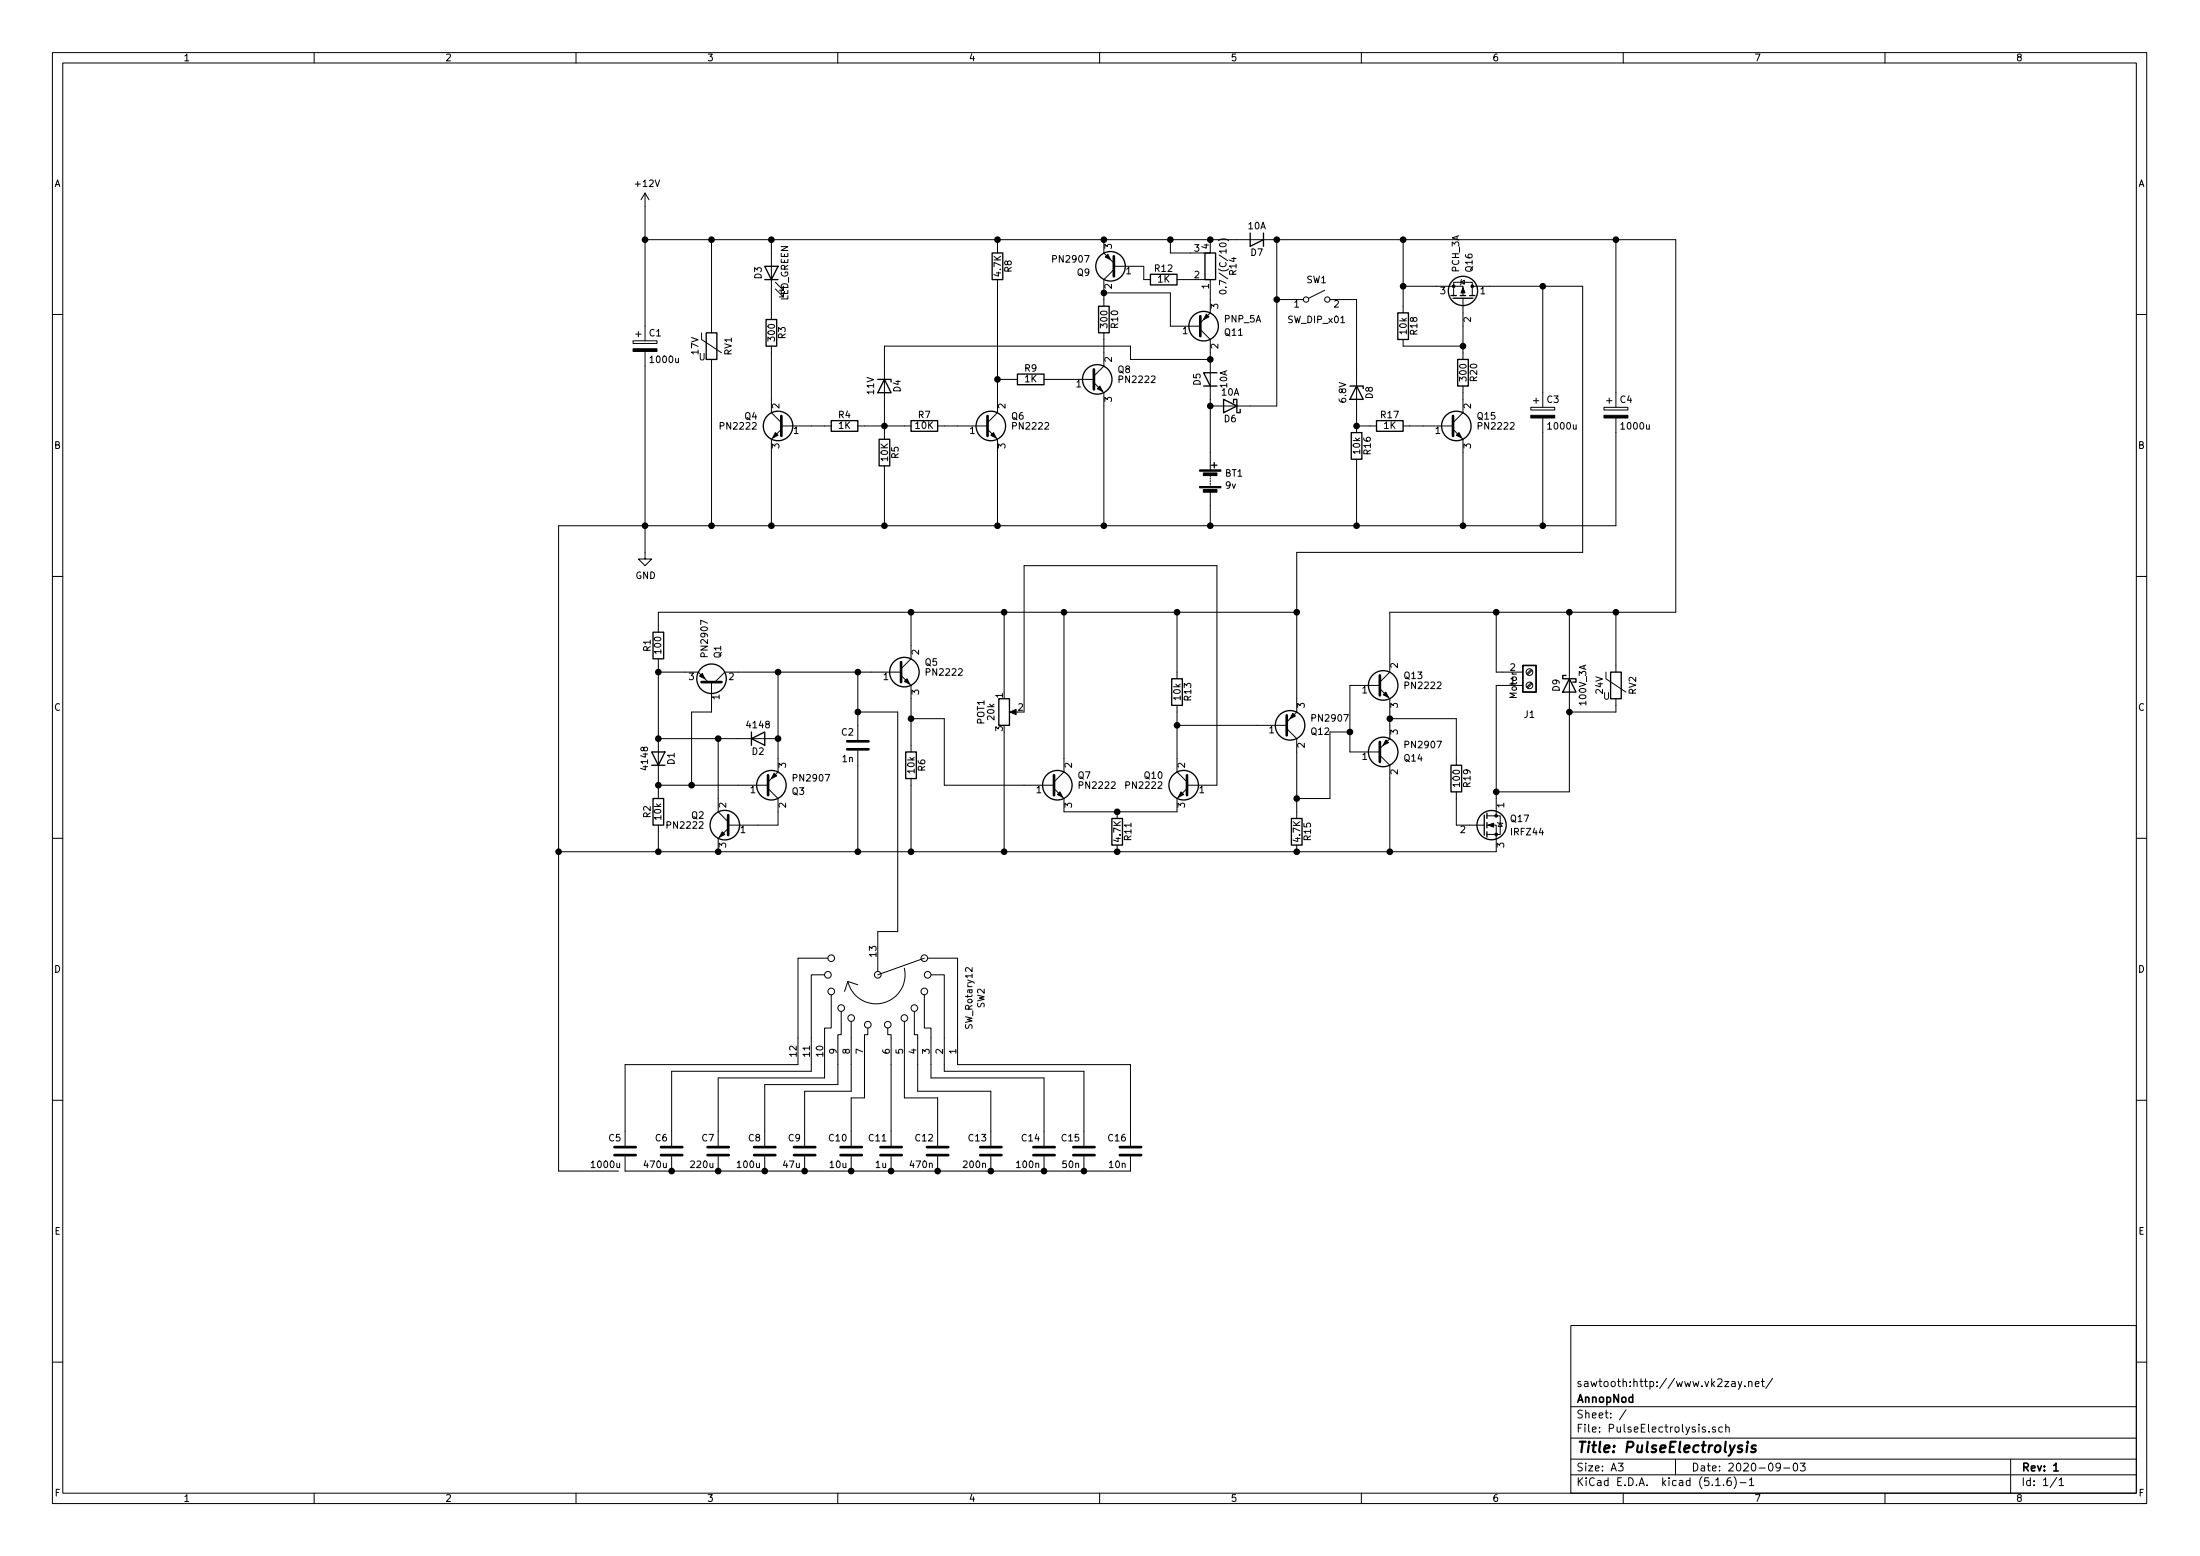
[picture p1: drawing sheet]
EESchema Schematic File Version 4
EELAYER 30 0
EELAYER END
$Descr A3 16535 11693
encoding utf-8
Sheet 1 1
Title "PulseElectrolysis"
Date "2020-09-03"
Rev "1"
Comp "AnnopNod"
Comment1 "sawtooth:http://www.vk2zay.net/"
Comment2 ""
Comment3 ""
Comment4 ""
$EndDescr
$Comp
L Device:Q_NMOS_DGS Q17
U 1 1
P 11150 6200
F 0 "Q17" H 11350 6250 50  0000 L CNN
F 1 "IRFZ44" H 11350 6150 50  0000 L CNN
F 2 "" H 11350 6300 50  0000 C CNN
F 3 "" H 11150 6200 50  0000 C CNN
	1    11150 6200
	1    0    0    -1  
$EndComp
$Comp
L Device:Q_NPN_BCE Q13
U 1 1
P 10350 5150
F 0 "Q13" H 10550 5225 50  0000 L CNN
F 1 "PN2222" H 10550 5150 50  0000 L CNN
F 2 "" H 10550 5075 50  0000 L CIN
F 3 "" H 10350 5150 50  0000 L CNN
	1    10350 5150
	1    0    0    -1  
$EndComp
$Comp
L Device:Q_PNP_BCE Q14
U 1 1
P 10350 5650
F 0 "Q14" H 10550 5700 50  0000 L CNN
F 1 "PN2907" H 10550 5600 50  0000 L CNN
F 2 "" H 10550 5750 50  0000 C CNN
F 3 "" H 10350 5650 50  0000 C CNN
	1    10350 5650
	1    0    0    1   
$EndComp
Wire Wire Line
	10450 4600 10450 4950
Wire Wire Line
	10450 6400 10450 5850
Wire Wire Line
	10450 5350 10450 5400
$Comp
L Device:R R19
U 1 1
P 10950 5850
F 0 "R19" V 11030 5850 50  0000 C CNN
F 1 "100" V 10950 5850 50  0000 C CNN
F 2 "" V 10880 5850 50  0000 C CNN
F 3 "" H 10950 5850 50  0000 C CNN
	1    10950 5850
	1    0    0    -1  
$EndComp
Wire Wire Line
	10450 5400 10950 5400
Wire Wire Line
	10950 5400 10950 5700
Connection ~ 10450 5400
Wire Wire Line
	10950 6000 10950 6200
Wire Wire Line
	11800 5300 11800 5350
Wire Wire Line
	11800 5950 11250 5950
Connection ~ 11250 5950
$Comp
L Device:Varistor RV2
U 1 1
P 12150 5150
F 0 "RV2" V 12275 5150 50  0000 C CNN
F 1 "24V" V 12025 5150 50  0000 C CNN
F 2 "" V 12080 5150 50  0000 C CNN
F 3 "" H 12150 5150 50  0000 C CNN
	1    12150 5150
	1    0    0    -1  
$EndComp
$Comp
L Device:D_Schottky D9
U 1 1
P 11800 5150
F 0 "D9" H 11800 5250 50  0000 C CNN
F 1 "100V_3A" H 11800 5050 50  0000 C CNN
F 2 "" H 11800 5150 50  0000 C CNN
F 3 "" H 11800 5150 50  0000 C CNN
	1    11800 5150
	0    -1   1    0   
$EndComp
Wire Wire Line
	11800 4600 11800 5000
Connection ~ 11250 4600
Wire Wire Line
	12150 4600 12150 5000
Connection ~ 11800 4600
Wire Wire Line
	12150 5300 12150 5350
Wire Wire Line
	12150 5350 11800 5350
Connection ~ 11800 5350
Wire Wire Line
	10150 5150 10150 5500
Wire Wire Line
	10450 6400 11250 6400
Wire Wire Line
	10450 5400 10450 5450
Wire Wire Line
	10450 4600 11250 4600
Wire Wire Line
	11250 5950 11250 6000
Wire Wire Line
	11250 4600 11800 4600
Wire Wire Line
	11800 4600 12150 4600
Wire Wire Line
	11800 5350 11800 5950
$Comp
L Connector:Screw_Terminal_01x02 J1
U 1 1
P 11500 5150
F 0 "J1" H 11500 5400 50  0000 C TNN
F 1 "Motor" V 11350 5150 50  0000 C TNN
F 2 "" H 11500 4925 50  0001 C CNN
F 3 "" H 11475 5150 50  0001 C CNN
	1    11500 5150
	1    0    0    1   
$EndComp
Wire Wire Line
	11300 5050 11250 5050
Wire Wire Line
	11250 4600 11250 5050
Wire Wire Line
	11300 5150 11250 5150
Connection ~ 4950 5550
Wire Wire Line
	9750 4600 8850 4600
Wire Wire Line
	9750 6400 8400 6400
Wire Wire Line
	6850 5400 6850 5600
Wire Wire Line
	8850 4600 8000 4600
Wire Wire Line
	8000 4600 7550 4600
Wire Wire Line
	7550 4600 6850 4600
Wire Wire Line
	8400 6400 7550 6400
Wire Wire Line
	7550 6400 6850 6400
Wire Wire Line
	6850 6400 6450 6400
Wire Wire Line
	6850 4600 4950 4600
Wire Wire Line
	6450 5050 5850 5050
Wire Wire Line
	6450 6400 5400 6400
Wire Wire Line
	5400 6400 4950 6400
Wire Wire Line
	5850 5050 5550 5050
Wire Wire Line
	5200 5900 4950 5900
Wire Wire Line
	5400 5550 4950 5550
Wire Wire Line
	4950 5900 4950 5950
Wire Wire Line
	5850 5550 5850 5700
Wire Wire Line
	4950 5050 4950 5000
Wire Wire Line
	9750 6000 9750 6100
Wire Wire Line
	8400 6100 8000 6100
Wire Wire Line
	8850 5450 8850 5700
Connection ~ 6850 5400
Wire Wire Line
	6850 5400 7100 5400
Connection ~ 8850 4600
Connection ~ 8000 4600
Connection ~ 7550 4600
Connection ~ 8400 6400
Connection ~ 7550 6400
Connection ~ 6850 6400
Wire Wire Line
	7550 5500 7550 6400
Connection ~ 6850 4600
Wire Wire Line
	7550 4600 7550 5200
Connection ~ 6450 5050
Wire Wire Line
	6850 5900 6850 6400
Wire Wire Line
	6850 5250 6850 5400
Wire Wire Line
	6850 4600 6850 4850
Wire Wire Line
	6450 5450 6450 5350
Wire Wire Line
	6550 5050 6450 5050
Connection ~ 6450 6400
Wire Wire Line
	4950 4600 4950 4700
Connection ~ 5400 6400
Wire Wire Line
	6450 6400 6450 5750
Connection ~ 5850 5050
Connection ~ 5200 5900
Wire Wire Line
	5200 5350 5200 5900
Wire Wire Line
	5350 5350 5200 5350
Connection ~ 5400 5550
Wire Wire Line
	5400 6000 5400 5550
Wire Wire Line
	4950 6400 4950 6250
Connection ~ 4950 5900
Wire Wire Line
	5550 5900 5200 5900
Wire Wire Line
	5550 5550 5400 5550
Connection ~ 5850 5550
Wire Wire Line
	5850 5050 5850 5550
Wire Wire Line
	5850 6200 5700 6200
Wire Wire Line
	5850 6100 5850 6200
Wire Wire Line
	4950 5850 4950 5900
Connection ~ 4950 5050
Wire Wire Line
	4950 5050 5150 5050
Wire Wire Line
	4950 5550 4950 5050
Wire Wire Line
	8000 4600 8000 5700
Wire Wire Line
	8850 4600 8850 5050
Wire Wire Line
	9750 4600 9750 5250
Connection ~ 9750 6000
Wire Wire Line
	9750 5650 9750 6000
Connection ~ 8400 6100
Wire Wire Line
	8850 6100 8400 6100
Connection ~ 8850 5450
Wire Wire Line
	9450 5450 8850 5450
Wire Wire Line
	8850 5350 8850 5450
$Comp
L Device:R R6
U 1 1
P 6850 5750
F 0 "R6" V 6930 5750 50  0000 C CNN
F 1 "10k" V 6850 5750 50  0000 C CNN
F 2 "" V 6780 5750 50  0000 C CNN
F 3 "" H 6850 5750 50  0000 C CNN
	1    6850 5750
	1    0    0    -1  
$EndComp
$Comp
L Device:Q_NPN_BCE Q5
U 1 1
P 6750 5050
F 0 "Q5" H 6950 5125 50  0000 L CNN
F 1 "PN2222" H 6950 5050 50  0000 L CNN
F 2 "" H 6950 4975 50  0000 L CIN
F 3 "" H 6750 5050 50  0000 L CNN
	1    6750 5050
	1    0    0    -1  
$EndComp
$Comp
L Device:R R15
U 1 1
P 9750 6250
F 0 "R15" V 9830 6250 50  0000 C CNN
F 1 "4.7K" V 9750 6250 50  0000 C CNN
F 2 "" V 9680 6250 50  0000 C CNN
F 3 "" H 9750 6250 50  0000 C CNN
	1    9750 6250
	1    0    0    -1  
$EndComp
$Comp
L Device:Q_PNP_BCE Q12
U 1 1
P 9650 5450
F 0 "Q12" H 9850 5500 50  0000 L CNN
F 1 "PN2907" H 9850 5400 50  0000 L CNN
F 2 "" H 9850 5550 50  0000 C CNN
F 3 "" H 9650 5450 50  0000 C CNN
	1    9650 5450
	1    0    0    1   
$EndComp
$Comp
L Device:R R13
U 1 1
P 8850 5200
F 0 "R13" V 8930 5200 50  0000 C CNN
F 1 "10k" V 8850 5200 50  0000 C CNN
F 2 "" V 8780 5200 50  0000 C CNN
F 3 "" H 8850 5200 50  0000 C CNN
	1    8850 5200
	1    0    0    -1  
$EndComp
$Comp
L Device:Q_NPN_BCE Q10
U 1 1
P 8950 5900
F 0 "Q10" H 9150 5975 50  0000 L CNN
F 1 "PN2222" H 9150 5900 50  0000 L CNN
F 2 "" H 9150 5825 50  0000 L CIN
F 3 "" H 8950 5900 50  0000 L CNN
	1    8950 5900
	-1   0    0    -1  
$EndComp
$Comp
L Device:R R11
U 1 1
P 8400 6250
F 0 "R11" V 8480 6250 50  0000 C CNN
F 1 "4.7K" V 8400 6250 50  0000 C CNN
F 2 "" V 8330 6250 50  0000 C CNN
F 3 "" H 8400 6250 50  0000 C CNN
	1    8400 6250
	1    0    0    -1  
$EndComp
$Comp
L Device:Q_NPN_BCE Q7
U 1 1
P 7900 5900
F 0 "Q7" H 8100 5975 50  0000 L CNN
F 1 "PN2222" H 8100 5900 50  0000 L CNN
F 2 "" H 8100 5825 50  0000 L CIN
F 3 "" H 7900 5900 50  0000 L CNN
	1    7900 5900
	1    0    0    -1  
$EndComp
$Comp
L Device:R_POT POT1
U 1 1
P 7550 5350
F 0 "POT1" V 7375 5350 50  0000 C CNN
F 1 "20k" V 7450 5350 50  0000 C CNN
F 2 "" H 7550 5350 50  0000 C CNN
F 3 "" H 7550 5350 50  0000 C CNN
	1    7550 5350
	1    0    0    -1  
$EndComp
$Comp
L Device:C C2
U 1 1
P 6450 5600
F 0 "C2" H 6475 5700 50  0000 L CNN
F 1 "1n" H 6475 5500 50  0000 L CNN
F 2 "" H 6488 5450 50  0000 C CNN
F 3 "" H 6450 5600 50  0000 C CNN
	1    6450 5600
	-1   0    0    -1  
$EndComp
$Comp
L Device:Q_PNP_BCE Q1
U 1 1
P 5350 5150
F 0 "Q1" H 5550 5200 50  0000 L CNN
F 1 "PN2907" H 5550 5100 50  0000 L CNN
F 2 "" H 5550 5250 50  0000 C CNN
F 3 "" H 5350 5150 50  0000 C CNN
	1    5350 5150
	0    1    -1   0   
$EndComp
$Comp
L Device:R R2
U 1 1
P 4950 6100
F 0 "R2" V 5030 6100 50  0000 C CNN
F 1 "10k" V 4950 6100 50  0000 C CNN
F 2 "" V 4880 6100 50  0000 C CNN
F 3 "" H 4950 6100 50  0000 C CNN
	1    4950 6100
	-1   0    0    -1  
$EndComp
$Comp
L Device:D D1
U 1 1
P 4950 5700
F 0 "D1" H 4950 5800 50  0000 C CNN
F 1 "4148" H 4950 5600 50  0000 C CNN
F 2 "" H 4950 5700 50  0000 C CNN
F 3 "" H 4950 5700 50  0000 C CNN
	1    4950 5700
	0    1    -1   0   
$EndComp
$Comp
L Device:D D2
U 1 1
P 5700 5550
F 0 "D2" H 5700 5650 50  0000 C CNN
F 1 "4148" H 5700 5450 50  0000 C CNN
F 2 "" H 5700 5550 50  0000 C CNN
F 3 "" H 5700 5550 50  0000 C CNN
	1    5700 5550
	1    0    0    1   
$EndComp
$Comp
L Device:Q_NPN_BCE Q2
U 1 1
P 5500 6200
F 0 "Q2" H 5700 6275 50  0000 L CNN
F 1 "PN2222" H 5700 6200 50  0000 L CNN
F 2 "" H 5700 6125 50  0000 L CIN
F 3 "" H 5500 6200 50  0000 L CNN
	1    5500 6200
	-1   0    0    -1  
$EndComp
$Comp
L Device:Q_PNP_BCE Q3
U 1 1
P 5750 5900
F 0 "Q3" H 5950 5950 50  0000 L CNN
F 1 "PN2907" H 5950 5850 50  0000 L CNN
F 2 "" H 5950 6000 50  0000 C CNN
F 3 "" H 5750 5900 50  0000 C CNN
	1    5750 5900
	1    0    0    1   
$EndComp
$Comp
L Device:R R1
U 1 1
P 4950 4850
F 0 "R1" V 5030 4850 50  0000 C CNN
F 1 "100" V 4950 4850 50  0000 C CNN
F 2 "" V 4880 4850 50  0000 C CNN
F 3 "" H 4950 4850 50  0000 C CNN
	1    4950 4850
	-1   0    0    -1  
$EndComp
Wire Wire Line
	7100 5400 7100 5900
Wire Wire Line
	7100 5900 7700 5900
Wire Wire Line
	7700 5350 7700 4250
Wire Wire Line
	7700 4250 9150 4250
Wire Wire Line
	9150 4250 9150 5900
Wire Wire Line
	10450 6400 9750 6400
Connection ~ 10450 6400
Connection ~ 9750 6400
Wire Wire Line
	10150 5500 10000 5500
Wire Wire Line
	10000 5500 10000 6000
Wire Wire Line
	9750 6000 10000 6000
Connection ~ 10150 5500
Wire Wire Line
	10150 5500 10150 5650
Wire Wire Line
	11250 5150 11250 5950
$Comp
L Device:CP C1
U 1 1
P 4850 2600
F 0 "C1" H 4875 2700 50  0000 L CNN
F 1 "1000u" H 4875 2500 50  0000 L CNN
F 2 "" H 4888 2450 50  0000 C CNN
F 3 "" H 4850 2600 50  0000 C CNN
	1    4850 2600
	1    0    0    -1  
$EndComp
$Comp
L Device:Varistor RV1
U 1 1
P 5350 2600
F 0 "RV1" V 5475 2600 50  0000 C CNN
F 1 "17V" V 5225 2600 50  0000 C CNN
F 2 "" V 5280 2600 50  0000 C CNN
F 3 "" H 5350 2600 50  0000 C CNN
	1    5350 2600
	1    0    0    -1  
$EndComp
$Comp
L Device:LED D3
U 1 1
P 5800 2050
F 0 "D3" H 5800 2150 50  0000 C CNN
F 1 "LED_GREEN" H 5800 1950 50  0000 C CNN
F 2 "" H 5800 2050 50  0000 C CNN
F 3 "" H 5800 2050 50  0000 C CNN
	1    5800 2050
	0    -1   -1   0   
$EndComp
$Comp
L Device:R R3
U 1 1
P 5800 2500
F 0 "R3" V 5880 2500 50  0000 C CNN
F 1 "300" V 5800 2500 50  0000 C CNN
F 2 "" V 5730 2500 50  0000 C CNN
F 3 "" H 5800 2500 50  0000 C CNN
	1    5800 2500
	1    0    0    -1  
$EndComp
$Comp
L Device:Q_NPN_BCE Q4
U 1 1
P 5900 3200
F 0 "Q4" H 6100 3275 50  0000 L CNN
F 1 "PN2222" H 6100 3200 50  0000 L CNN
F 2 "" H 6100 3125 50  0000 L CIN
F 3 "" H 5900 3200 50  0000 L CNN
	1    5900 3200
	-1   0    0    -1  
$EndComp
$Comp
L Device:R R4
U 1 1
P 6350 3200
F 0 "R4" V 6430 3200 50  0000 C CNN
F 1 "1K" V 6350 3200 50  0000 C CNN
F 2 "" V 6280 3200 50  0000 C CNN
F 3 "" H 6350 3200 50  0000 C CNN
	1    6350 3200
	0    -1   -1   0   
$EndComp
$Comp
L Device:R R5
U 1 1
P 6650 3400
F 0 "R5" V 6730 3400 50  0000 C CNN
F 1 "10K" V 6650 3400 50  0000 C CNN
F 2 "" V 6580 3400 50  0000 C CNN
F 3 "" H 6650 3400 50  0000 C CNN
	1    6650 3400
	1    0    0    -1  
$EndComp
$Comp
L Device:R R7
U 1 1
P 6950 3200
F 0 "R7" V 7030 3200 50  0000 C CNN
F 1 "10K" V 6950 3200 50  0000 C CNN
F 2 "" V 6880 3200 50  0000 C CNN
F 3 "" H 6950 3200 50  0000 C CNN
	1    6950 3200
	0    -1   -1   0   
$EndComp
$Comp
L Device:Q_NPN_BCE Q6
U 1 1
P 7400 3200
F 0 "Q6" H 7600 3275 50  0000 L CNN
F 1 "PN2222" H 7600 3200 50  0000 L CNN
F 2 "" H 7600 3125 50  0000 L CIN
F 3 "" H 7400 3200 50  0000 L CNN
	1    7400 3200
	1    0    0    -1  
$EndComp
$Comp
L Device:D_Zener D4
U 1 1
P 6650 2900
F 0 "D4" H 6650 3000 50  0000 C CNN
F 1 "11V" H 6650 2800 50  0000 C CNN
F 2 "" H 6650 2900 50  0000 C CNN
F 3 "" H 6650 2900 50  0000 C CNN
	1    6650 2900
	0    1    1    0   
$EndComp
$Comp
L Device:R R8
U 1 1
P 7500 2000
F 0 "R8" V 7580 2000 50  0000 C CNN
F 1 "4.7K" V 7500 2000 50  0000 C CNN
F 2 "" V 7430 2000 50  0000 C CNN
F 3 "" H 7500 2000 50  0000 C CNN
	1    7500 2000
	1    0    0    -1  
$EndComp
$Comp
L Device:R R9
U 1 1
P 7750 2850
F 0 "R9" V 7830 2850 50  0000 C CNN
F 1 "1K" V 7750 2850 50  0000 C CNN
F 2 "" V 7680 2850 50  0000 C CNN
F 3 "" H 7750 2850 50  0000 C CNN
	1    7750 2850
	0    -1   -1   0   
$EndComp
$Comp
L Device:Q_NPN_BCE Q8
U 1 1
P 8200 2850
F 0 "Q8" H 8400 2925 50  0000 L CNN
F 1 "PN2222" H 8400 2850 50  0000 L CNN
F 2 "" H 8400 2775 50  0000 L CIN
F 3 "" H 8200 2850 50  0000 L CNN
	1    8200 2850
	1    0    0    -1  
$EndComp
$Comp
L Device:R R10
U 1 1
P 8300 2400
F 0 "R10" V 8380 2400 50  0000 C CNN
F 1 "300" V 8300 2400 50  0000 C CNN
F 2 "" V 8230 2400 50  0000 C CNN
F 3 "" H 8300 2400 50  0000 C CNN
	1    8300 2400
	1    0    0    -1  
$EndComp
$Comp
L Device:Q_PNP_BCE Q9
U 1 1
P 8400 2000
F 0 "Q9" H 8600 2050 50  0000 L CNN
F 1 "PN2907" H 8600 1950 50  0000 L CNN
F 2 "" H 8600 2100 50  0000 C CNN
F 3 "" H 8400 2000 50  0000 C CNN
	1    8400 2000
	-1   0    0    1   
$EndComp
$Comp
L Device:R_Shunt R14
U 1 1
P 9100 2000
F 0 "R14" V 8925 2000 50  0000 C CNN
F 1 "0.7/(C/10)" V 9000 2000 50  0000 C CNN
F 2 "" V 9030 2000 50  0000 C CNN
F 3 "" H 9100 2000 50  0000 C CNN
	1    9100 2000
	-1   0    0    1   
$EndComp
$Comp
L Device:R R12
U 1 1
P 8750 2100
F 0 "R12" V 8830 2100 50  0000 C CNN
F 1 "1K" V 8750 2100 50  0000 C CNN
F 2 "" V 8680 2100 50  0000 C CNN
F 3 "" H 8750 2100 50  0000 C CNN
	1    8750 2100
	0    -1   -1   0   
$EndComp
$Comp
L Device:Q_PNP_BCE Q11
U 1 1
P 9000 2450
F 0 "Q11" H 9200 2500 50  0000 L CNN
F 1 "PNP_5A" H 9200 2400 50  0000 L CNN
F 2 "" H 9200 2550 50  0000 C CNN
F 3 "" H 9000 2450 50  0000 C CNN
	1    9000 2450
	1    0    0    1   
$EndComp
$Comp
L Device:D_Shockley D5
U 1 1
P 9100 2850
F 0 "D5" H 9100 2950 50  0000 C CNN
F 1 "10A" H 9100 2750 50  0000 C CNN
F 2 "" H 9100 2850 50  0000 C CNN
F 3 "" H 9100 2850 50  0000 C CNN
	1    9100 2850
	0    -1   -1   0   
$EndComp
$Comp
L Device:D_Shockley D7
U 1 1
P 9450 1800
F 0 "D7" H 9450 1900 50  0000 C CNN
F 1 "10A" H 9450 1700 50  0000 C CNN
F 2 "" H 9450 1800 50  0000 C CNN
F 3 "" H 9450 1800 50  0000 C CNN
	1    9450 1800
	-1   0    0    1   
$EndComp
$Comp
L Device:D_Schottky D6
U 1 1
P 9250 3050
F 0 "D6" H 9250 3150 50  0000 C CNN
F 1 "10A" H 9250 2950 50  0000 C CNN
F 2 "" H 9250 3050 50  0000 C CNN
F 3 "" H 9250 3050 50  0000 C CNN
	1    9250 3050
	-1   0    0    1   
$EndComp
$Comp
L Switch:SW_SPST SW1
U 1 1
P 9900 2250
F 0 "SW1" H 9900 2400 50  0000 C CNN
F 1 "SW_DIP_x01" H 9900 2100 50  0000 C CNN
F 2 "" H 9900 2250 50  0001 C CNN
F 3 "" H 9900 2250 50  0001 C CNN
	1    9900 2250
	1    0    0    -1  
$EndComp
$Comp
L Device:D_Zener D8
U 1 1
P 10200 2950
F 0 "D8" H 10200 3050 50  0000 C CNN
F 1 "6.8V" H 10200 2850 50  0000 C CNN
F 2 "" H 10200 2950 50  0000 C CNN
F 3 "" H 10200 2950 50  0000 C CNN
	1    10200 2950
	0    1    1    0   
$EndComp
$Comp
L Device:R R16
U 1 1
P 10200 3350
F 0 "R16" V 10280 3350 50  0000 C CNN
F 1 "10k" V 10200 3350 50  0000 C CNN
F 2 "" V 10130 3350 50  0000 C CNN
F 3 "" H 10200 3350 50  0000 C CNN
	1    10200 3350
	1    0    0    -1  
$EndComp
$Comp
L Device:R R17
U 1 1
P 10450 3200
F 0 "R17" V 10530 3200 50  0000 C CNN
F 1 "1K" V 10450 3200 50  0000 C CNN
F 2 "" V 10380 3200 50  0000 C CNN
F 3 "" H 10450 3200 50  0000 C CNN
	1    10450 3200
	0    -1   -1   0   
$EndComp
$Comp
L Device:Q_NPN_BCE Q15
U 1 1
P 10900 3200
F 0 "Q15" H 11100 3275 50  0000 L CNN
F 1 "PN2222" H 11100 3200 50  0000 L CNN
F 2 "" H 11100 3125 50  0000 L CIN
F 3 "" H 10900 3200 50  0000 L CNN
	1    10900 3200
	1    0    0    -1  
$EndComp
$Comp
L Device:Q_PMOS_DGS Q16
U 1 1
P 11000 2250
F 0 "Q16" H 11200 2300 50  0000 L CNN
F 1 "PCH_3A" H 11200 2200 50  0000 L CNN
F 2 "" H 11200 2350 50  0000 C CNN
F 3 "" H 11000 2250 50  0000 C CNN
	1    11000 2250
	0    1    -1   0   
$EndComp
$Comp
L Device:R R18
U 1 1
P 10550 2450
F 0 "R18" V 10630 2450 50  0000 C CNN
F 1 "10k" V 10550 2450 50  0000 C CNN
F 2 "" V 10480 2450 50  0000 C CNN
F 3 "" H 10550 2450 50  0000 C CNN
	1    10550 2450
	1    0    0    -1  
$EndComp
$Comp
L Device:R R20
U 1 1
P 11000 2800
F 0 "R20" V 11080 2800 50  0000 C CNN
F 1 "300" V 11000 2800 50  0000 C CNN
F 2 "" V 10930 2800 50  0000 C CNN
F 3 "" H 11000 2800 50  0000 C CNN
	1    11000 2800
	1    0    0    -1  
$EndComp
Wire Wire Line
	5350 1800 5350 2450
Wire Wire Line
	5800 1800 5800 1900
Wire Wire Line
	5800 2200 5800 2350
Wire Wire Line
	5800 2650 5800 3000
Wire Wire Line
	6500 3200 6650 3200
Wire Wire Line
	6200 3200 6100 3200
Wire Wire Line
	6650 3050 6650 3200
Connection ~ 6650 3200
Wire Wire Line
	7200 3200 7100 3200
Wire Wire Line
	7500 1800 7500 1850
Connection ~ 5800 1800
Wire Wire Line
	7500 2150 7500 2850
Wire Wire Line
	8000 2850 7900 2850
Wire Wire Line
	7600 2850 7500 2850
Connection ~ 7500 2850
Wire Wire Line
	8300 2550 8300 2650
Wire Wire Line
	8300 2200 8300 2250
Wire Wire Line
	8950 1900 8800 1900
Wire Wire Line
	8800 1900 8800 1800
Wire Wire Line
	8600 2000 8600 2100
Wire Wire Line
	8900 2100 8950 2100
Wire Wire Line
	9100 2200 9100 2250
Wire Wire Line
	8300 2200 8800 2200
Wire Wire Line
	8800 2200 8800 2450
Wire Wire Line
	9100 2650 9100 2700
Wire Wire Line
	9100 2700 8500 2700
Wire Wire Line
	8500 2700 8500 2600
Wire Wire Line
	8500 2600 6650 2600
Wire Wire Line
	6650 2600 6650 2750
Wire Wire Line
	9600 3050 9400 3050
Wire Wire Line
	9600 1800 10550 1800
Wire Wire Line
	10550 1800 10550 2150
Wire Wire Line
	10550 2600 11000 2600
Wire Wire Line
	10200 2250 10200 2800
Wire Wire Line
	10200 3100 10200 3200
Wire Wire Line
	10200 3200 10300 3200
Wire Wire Line
	10600 3200 10700 3200
Wire Wire Line
	11000 3000 11000 2950
Connection ~ 11000 2600
Wire Wire Line
	5350 2750 5350 3950
Connection ~ 5350 3950
Wire Wire Line
	5800 3400 5800 3950
Connection ~ 5800 3950
Wire Wire Line
	6650 3550 6650 3950
Connection ~ 6650 3950
Wire Wire Line
	7500 3400 7500 3950
Connection ~ 7500 3950
Wire Wire Line
	8300 3050 8300 3950
Connection ~ 8300 3950
Wire Wire Line
	10200 3500 10200 3950
Connection ~ 10200 3950
Wire Wire Line
	11000 3400 11000 3950
Wire Wire Line
	11000 2450 11000 2600
Wire Wire Line
	4850 2750 4850 3950
Wire Wire Line
	10800 2150 10550 2150
Connection ~ 10550 2150
Wire Wire Line
	6650 3200 6800 3200
Wire Wire Line
	6650 3200 6650 3250
Wire Wire Line
	5800 1800 7500 1800
Wire Wire Line
	7500 2850 7500 3000
Wire Wire Line
	11000 2600 11000 2650
Wire Wire Line
	5350 3950 5800 3950
Wire Wire Line
	5800 3950 6650 3950
Wire Wire Line
	6650 3950 7500 3950
Wire Wire Line
	7500 3950 8300 3950
Wire Wire Line
	10200 3950 11000 3950
Wire Wire Line
	4850 3950 5350 3950
Wire Wire Line
	10550 2150 10550 2300
Wire Wire Line
	9600 1800 9600 2250
Wire Wire Line
	8800 1800 9100 1800
Wire Wire Line
	4850 1800 4850 2450
Wire Wire Line
	4850 1800 5350 1800
Connection ~ 5350 1800
Wire Wire Line
	5350 1800 5800 1800
Wire Wire Line
	9700 2250 9600 2250
Connection ~ 9600 2250
Wire Wire Line
	9600 2250 9600 3050
Wire Wire Line
	10100 2250 10200 2250
Wire Wire Line
	8300 3950 9100 3950
Wire Wire Line
	8300 1800 7500 1800
Connection ~ 7500 1800
Wire Wire Line
	8300 1800 8800 1800
Connection ~ 8300 1800
Connection ~ 8800 1800
Wire Wire Line
	9100 3050 9100 3000
Connection ~ 9100 1800
Wire Wire Line
	9100 1800 9300 1800
$Comp
L Device:CP C3
U 1 1
P 11600 3100
F 0 "C3" H 11625 3200 50  0000 L CNN
F 1 "1000u" H 11625 3000 50  0000 L CNN
F 2 "" H 11638 2950 50  0000 C CNN
F 3 "" H 11600 3100 50  0000 C CNN
	1    11600 3100
	1    0    0    -1  
$EndComp
$Comp
L Device:CP C4
U 1 1
P 12150 3100
F 0 "C4" H 12175 3200 50  0000 L CNN
F 1 "1000u" H 12175 3000 50  0000 L CNN
F 2 "" H 12188 2950 50  0000 C CNN
F 3 "" H 12150 3100 50  0000 C CNN
	1    12150 3100
	1    0    0    -1  
$EndComp
Wire Wire Line
	12150 2950 12150 1800
Connection ~ 12150 1800
Wire Wire Line
	10550 1800 12150 1800
Connection ~ 10550 1800
Wire Wire Line
	11600 2950 11600 2150
Wire Wire Line
	11600 3250 11600 3950
Wire Wire Line
	11600 3950 11000 3950
Connection ~ 11000 3950
Wire Wire Line
	11600 3950 12150 3950
Wire Wire Line
	12150 3950 12150 3250
Connection ~ 11600 3950
Connection ~ 8300 2200
Connection ~ 9100 2700
Connection ~ 9600 1800
Connection ~ 10200 3200
Wire Wire Line
	11900 2150 11900 4150
Wire Wire Line
	11900 4150 9750 4150
Wire Wire Line
	9750 4150 9750 4600
Wire Wire Line
	11200 2150 11600 2150
Connection ~ 11600 2150
Wire Wire Line
	11600 2150 11900 2150
Connection ~ 9750 4600
Wire Wire Line
	12150 4600 12600 4600
Wire Wire Line
	12600 4600 12600 1800
Wire Wire Line
	12150 1800 12600 1800
Connection ~ 12150 4600
$Comp
L Device:Battery BT1
U 1 1
P 9100 3600
F 0 "BT1" H 9208 3646 50  0000 L CNN
F 1 "9v" H 9208 3555 50  0000 L CNN
F 2 "" V 9100 3660 50  0001 C CNN
F 3 "~" V 9100 3660 50  0001 C CNN
	1    9100 3600
	1    0    0    -1  
$EndComp
Wire Wire Line
	9100 3400 9100 3050
Connection ~ 9100 3050
Wire Wire Line
	9100 3800 9100 3950
Connection ~ 9100 3950
Wire Wire Line
	9100 3950 10200 3950
$Comp
L power:GND #PWR02
U 1 1
P 4850 4150
F 0 "#PWR02" H 4850 3900 50  0001 C CNN
F 1 "GND" H 4855 3977 50  0000 C CNN
F 2 "" H 4850 4150 50  0001 C CNN
F 3 "" H 4850 4150 50  0001 C CNN
	1    4850 4150
	1    0    0    -1  
$EndComp
$Comp
L power:+12V #PWR01
U 1 1
P 4850 1550
F 0 "#PWR01" H 4850 1400 50  0001 C CNN
F 1 "+12V" H 4865 1723 50  0000 C CNN
F 2 "" H 4850 1550 50  0001 C CNN
F 3 "" H 4850 1550 50  0001 C CNN
	1    4850 1550
	1    0    0    -1  
$EndComp
Wire Wire Line
	4850 1800 4850 1550
Connection ~ 4850 1800
Wire Wire Line
	4850 4150 4850 3950
Connection ~ 4850 3950
Wire Wire Line
	4850 3950 4200 3950
Wire Wire Line
	4200 3950 4200 6400
Wire Wire Line
	4200 6400 4950 6400
Connection ~ 4950 6400
$Comp
L Switch:SW_Rotary12 SW2
U 1 1
P 6600 7600
F 0 "SW2" H 6500 8381 50  0000 C CNN
F 1 "SW_Rotary12" H 6500 8290 50  0000 C CNN
F 2 "" H 6400 8300 50  0001 C CNN
F 3 "http://cdn-reichelt.de/documents/datenblatt/C200/DS-Serie%23LOR.pdf" H 6400 8300 50  0001 C CNN
	1    6600 7600
	0    1    1    0   
$EndComp
$Comp
L Device:C C5
U 1 1
P 4700 8650
F 0 "C5" H 4725 8750 50  0000 L CNN
F 1 "1000u" H 4725 8550 50  0000 L CNN
F 2 "" H 4738 8500 50  0000 C CNN
F 3 "" H 4700 8650 50  0000 C CNN
	1    4700 8650
	-1   0    0    -1  
$EndComp
$Comp
L Device:C C6
U 1 1
P 5050 8650
F 0 "C6" H 5075 8750 50  0000 L CNN
F 1 "470u" H 5075 8550 50  0000 L CNN
F 2 "" H 5088 8500 50  0000 C CNN
F 3 "" H 5050 8650 50  0000 C CNN
	1    5050 8650
	-1   0    0    -1  
$EndComp
$Comp
L Device:C C7
U 1 1
P 5400 8650
F 0 "C7" H 5425 8750 50  0000 L CNN
F 1 "220u" H 5425 8550 50  0000 L CNN
F 2 "" H 5438 8500 50  0000 C CNN
F 3 "" H 5400 8650 50  0000 C CNN
	1    5400 8650
	-1   0    0    -1  
$EndComp
$Comp
L Device:C C8
U 1 1
P 5750 8650
F 0 "C8" H 5775 8750 50  0000 L CNN
F 1 "100u" H 5775 8550 50  0000 L CNN
F 2 "" H 5788 8500 50  0000 C CNN
F 3 "" H 5750 8650 50  0000 C CNN
	1    5750 8650
	-1   0    0    -1  
$EndComp
$Comp
L Device:C C9
U 1 1
P 6050 8650
F 0 "C9" H 6075 8750 50  0000 L CNN
F 1 "47u" H 6075 8550 50  0000 L CNN
F 2 "" H 6088 8500 50  0000 C CNN
F 3 "" H 6050 8650 50  0000 C CNN
	1    6050 8650
	-1   0    0    -1  
$EndComp
$Comp
L Device:C C10
U 1 1
P 6400 8650
F 0 "C10" H 6425 8750 50  0000 L CNN
F 1 "10u" H 6425 8550 50  0000 L CNN
F 2 "" H 6438 8500 50  0000 C CNN
F 3 "" H 6400 8650 50  0000 C CNN
	1    6400 8650
	-1   0    0    -1  
$EndComp
$Comp
L Device:C C11
U 1 1
P 6700 8650
F 0 "C11" H 6725 8750 50  0000 L CNN
F 1 "1u" H 6725 8550 50  0000 L CNN
F 2 "" H 6738 8500 50  0000 C CNN
F 3 "" H 6700 8650 50  0000 C CNN
	1    6700 8650
	-1   0    0    -1  
$EndComp
$Comp
L Device:C C12
U 1 1
P 7050 8650
F 0 "C12" H 7075 8750 50  0000 L CNN
F 1 "470n" H 7075 8550 50  0000 L CNN
F 2 "" H 7088 8500 50  0000 C CNN
F 3 "" H 7050 8650 50  0000 C CNN
	1    7050 8650
	-1   0    0    -1  
$EndComp
$Comp
L Device:C C13
U 1 1
P 7450 8650
F 0 "C13" H 7475 8750 50  0000 L CNN
F 1 "200n" H 7475 8550 50  0000 L CNN
F 2 "" H 7488 8500 50  0000 C CNN
F 3 "" H 7450 8650 50  0000 C CNN
	1    7450 8650
	-1   0    0    -1  
$EndComp
$Comp
L Device:C C14
U 1 1
P 7850 8650
F 0 "C14" H 7875 8750 50  0000 L CNN
F 1 "100n" H 7875 8550 50  0000 L CNN
F 2 "" H 7888 8500 50  0000 C CNN
F 3 "" H 7850 8650 50  0000 C CNN
	1    7850 8650
	-1   0    0    -1  
$EndComp
$Comp
L Device:C C15
U 1 1
P 8150 8650
F 0 "C15" H 8175 8750 50  0000 L CNN
F 1 "50n" H 8175 8550 50  0000 L CNN
F 2 "" H 8188 8500 50  0000 C CNN
F 3 "" H 8150 8650 50  0000 C CNN
	1    8150 8650
	-1   0    0    -1  
$EndComp
$Comp
L Device:C C16
U 1 1
P 8500 8650
F 0 "C16" H 8525 8750 50  0000 L CNN
F 1 "10n" H 8525 8550 50  0000 L CNN
F 2 "" H 8538 8500 50  0000 C CNN
F 3 "" H 8500 8650 50  0000 C CNN
	1    8500 8650
	-1   0    0    -1  
$EndComp
Wire Wire Line
	4700 8000 4700 8500
Wire Wire Line
	5050 8500 5050 8050
Wire Wire Line
	5050 8050 6100 8050
Wire Wire Line
	6100 8050 6100 8000
Wire Wire Line
	6000 8000 4700 8000
Wire Wire Line
	5400 8500 5400 8100
Wire Wire Line
	5400 8100 6200 8100
Wire Wire Line
	6200 8100 6200 8000
Wire Wire Line
	5750 8500 5750 8150
Wire Wire Line
	5750 8150 6300 8150
Wire Wire Line
	6300 8150 6300 8000
Wire Wire Line
	6050 8500 6050 8200
Wire Wire Line
	6050 8200 6400 8200
Wire Wire Line
	6400 8200 6400 8000
Wire Wire Line
	6400 8500 6400 8250
Wire Wire Line
	6400 8250 6500 8250
Wire Wire Line
	6500 8250 6500 8000
Wire Wire Line
	6700 8500 6700 8000
Wire Wire Line
	6800 8000 6800 8250
Wire Wire Line
	6800 8250 7050 8250
Wire Wire Line
	7050 8250 7050 8500
Wire Wire Line
	7200 8000 8500 8000
Wire Wire Line
	8500 8000 8500 8500
Wire Wire Line
	7100 8000 7100 8050
Wire Wire Line
	7100 8050 8150 8050
Wire Wire Line
	8150 8050 8150 8500
Wire Wire Line
	7000 8000 7000 8100
Wire Wire Line
	7000 8100 7850 8100
Wire Wire Line
	7850 8100 7850 8500
Wire Wire Line
	6900 8000 6900 8200
Wire Wire Line
	6900 8200 7450 8200
Wire Wire Line
	7450 8200 7450 8500
Wire Wire Line
	4700 8800 5050 8800
Wire Wire Line
	5400 8800 5050 8800
Connection ~ 5050 8800
Wire Wire Line
	5750 8800 5400 8800
Connection ~ 5400 8800
Wire Wire Line
	6050 8800 5750 8800
Connection ~ 5750 8800
Wire Wire Line
	6400 8800 6050 8800
Connection ~ 6050 8800
Wire Wire Line
	6700 8800 6400 8800
Connection ~ 6400 8800
Wire Wire Line
	7050 8800 6700 8800
Connection ~ 6700 8800
Wire Wire Line
	7450 8800 7050 8800
Connection ~ 7050 8800
Wire Wire Line
	7850 8800 7450 8800
Connection ~ 7450 8800
Wire Wire Line
	8150 8800 7850 8800
Connection ~ 7850 8800
Wire Wire Line
	8500 8800 8150 8800
Connection ~ 8150 8800
Wire Wire Line
	6450 5350 6750 5350
Wire Wire Line
	6750 5350 6750 7000
Wire Wire Line
	6750 7000 6600 7000
Connection ~ 6450 5350
Wire Wire Line
	6450 5350 6450 5050
Wire Wire Line
	4650 8800 4200 8800
Wire Wire Line
	4200 8800 4200 6400
Connection ~ 4200 6400
$EndSCHEMATC
